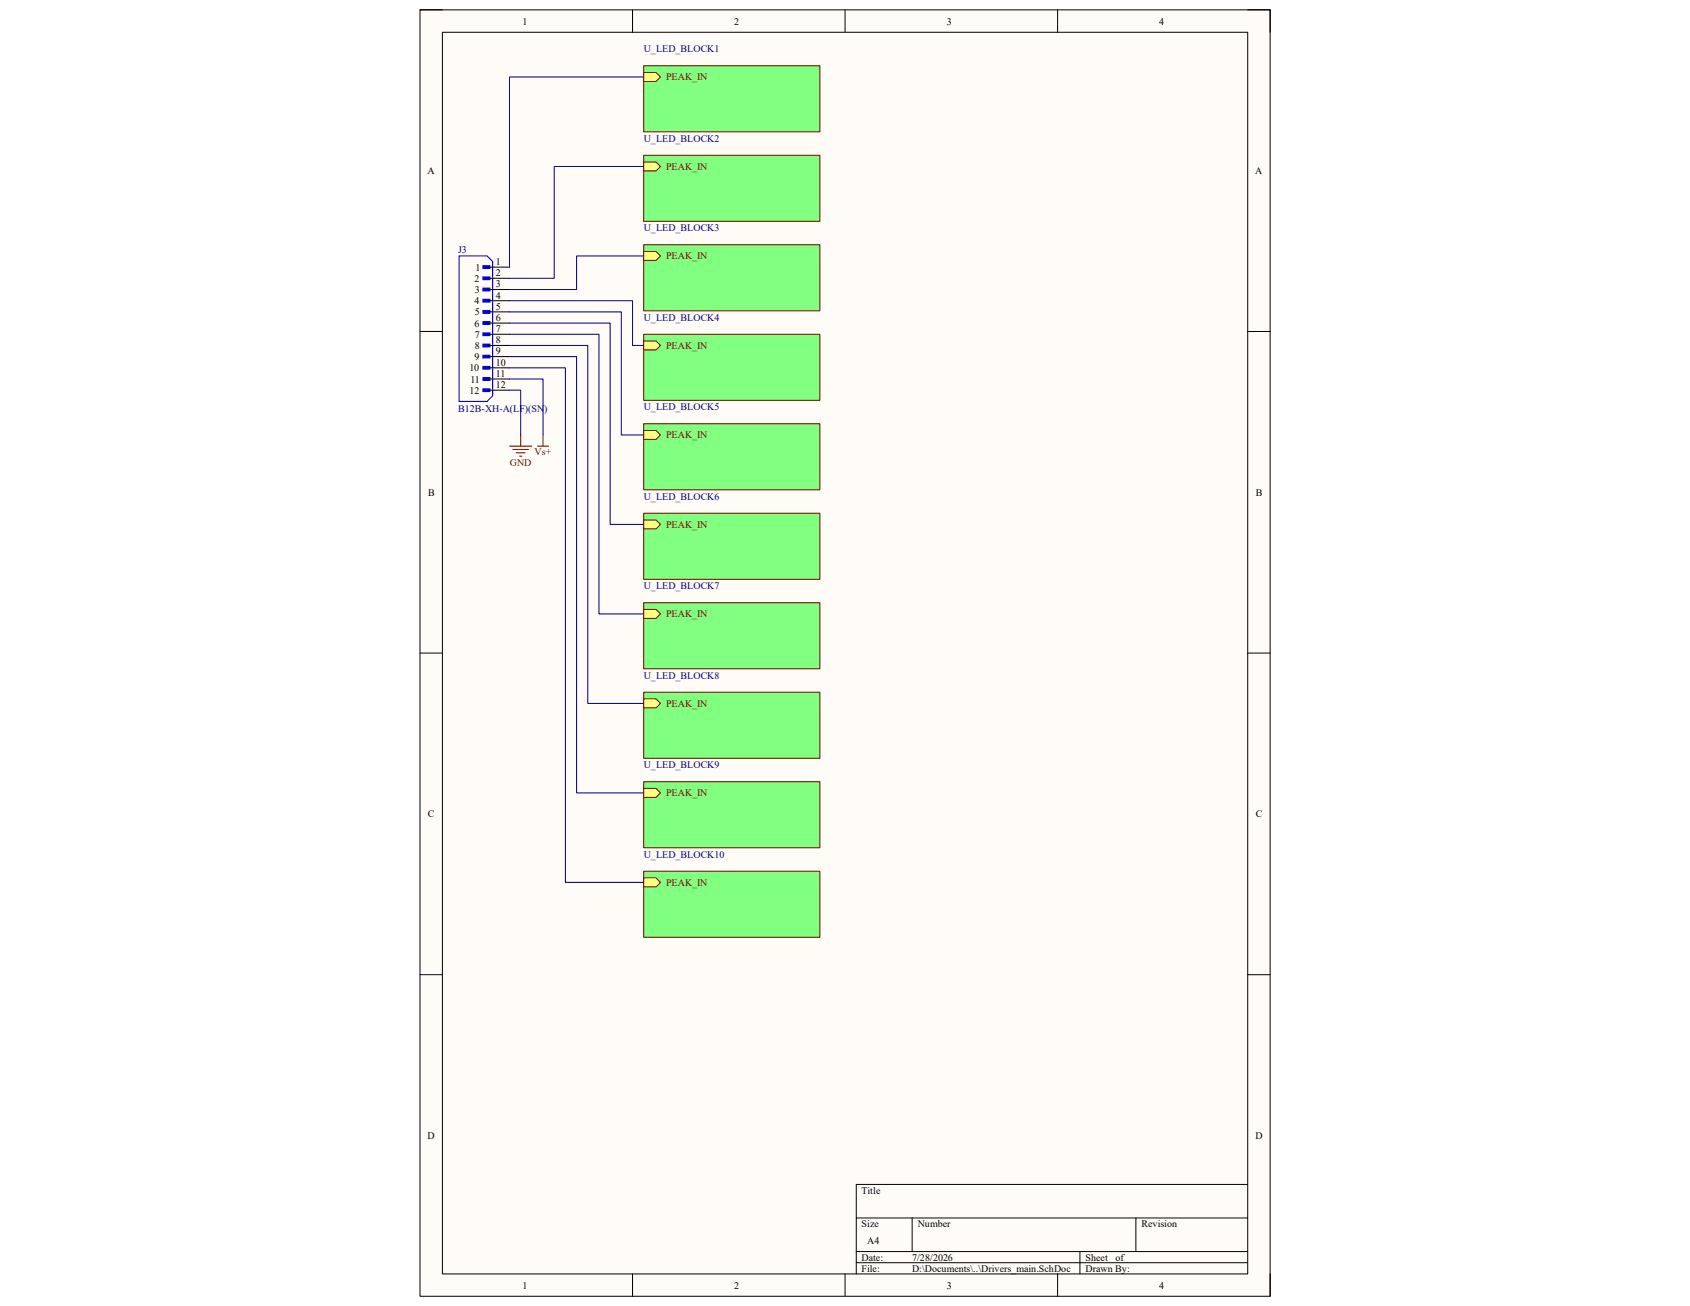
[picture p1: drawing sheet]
<svg xmlns="http://www.w3.org/2000/svg" width="279mm" height="216mm" viewBox="0 0 279 216" stroke-linecap="round" stroke-linejoin="round" font-family="sans-serif">
<path d="M69.4 1.6h140.6v212.7h-140.6z" fill-rule="evenodd" fill="#fffcf8"/>
<path d="M69.4 1.6h140.6v212.7h-140.6z" fill="none" stroke="#000" stroke-width=".17"/>
<path d="M73.1 5.3h133.2v205.3h-133.2z" fill-rule="evenodd" fill="#fffcf8"/>
<g fill="none" stroke="#000" stroke-width=".17">
<path d="M69.4 1.6h3.7M73.1 5.3h133.2v205.3h-133.2zM104.6 1.6v3.7M139.7 1.6v3.7M174.8 1.6v3.7M206.3 1.6h3.7v3.7M69.4 54.8h3.7M206.3 54.8h3.7M69.4 108h3.7M206.3 108h3.7M69.4 161.1h3.7M206.3 161.1h3.7"/>
<path d="M206.3 195.8h-64.7v14.8M104.6 210.6v3.7M139.7 210.6v3.7M141.6 201.3h64.7M141.6 206.9h64.7M141.6 208.7h64.7M150.8 201.3v5.6M174.8 210.6v3.7M178.5 206.9v3.7M187.8 201.3v5.6M210 210.6v3.7"/>
</g>
<path d="M106.4 25.7h29.1v10.9h-29.1z" fill-rule="evenodd" fill="#80ff80"/>
<path d="M106.4 25.7h29.1v10.9h-29.1z" fill="none" stroke="#800000" stroke-width=".17"/>
<path d="M106.4 26.8h2.1l.7 .7-.7 .8h-2.1z" fill-rule="evenodd" fill="#ffff80"/>
<path d="M106.4 26.8h2.1l.7 .7-.7 .8h-2.1z" fill="none" stroke="#800000" stroke-width=".17"/>
<path d="M106.4 40.5h29.1v10.9h-29.1z" fill-rule="evenodd" fill="#80ff80"/>
<path d="M106.4 40.5h29.1v10.9h-29.1z" fill="none" stroke="#800000" stroke-width=".17"/>
<path d="M106.4 41.6h2.1l.7 .7-.7 .8h-2.1z" fill-rule="evenodd" fill="#ffff80"/>
<path d="M106.4 41.6h2.1l.7 .7-.7 .8h-2.1z" fill="none" stroke="#800000" stroke-width=".17"/>
<path d="M106.4 55.3h29.1v10.9h-29.1z" fill-rule="evenodd" fill="#80ff80"/>
<path d="M106.4 55.3h29.1v10.9h-29.1z" fill="none" stroke="#800000" stroke-width=".17"/>
<path d="M106.4 56.4h2.1l.7 .7-.7 .7h-2.1z" fill-rule="evenodd" fill="#ffff80"/>
<path d="M106.4 56.4h2.1l.7 .7-.7 .7h-2.1z" fill="none" stroke="#800000" stroke-width=".17"/>
<path d="M106.4 10.9h29.1v10.9h-29.1z" fill-rule="evenodd" fill="#80ff80"/>
<path d="M106.4 10.9h29.1v10.9h-29.1z" fill="none" stroke="#800000" stroke-width=".17"/>
<path d="M106.4 12h2.1l.7 .7-.7 .8h-2.1z" fill-rule="evenodd" fill="#ffff80"/>
<path d="M106.4 12h2.1l.7 .7-.7 .8h-2.1z" fill="none" stroke="#800000" stroke-width=".17"/>
<path d="M106.4 70.1h29.1v10.9h-29.1z" fill-rule="evenodd" fill="#80ff80"/>
<path d="M106.4 70.1h29.1v10.9h-29.1z" fill="none" stroke="#800000" stroke-width=".17"/>
<path d="M106.4 71.2h2.1l.7 .7-.7 .7h-2.1z" fill-rule="evenodd" fill="#ffff80"/>
<path d="M106.4 71.2h2.1l.7 .7-.7 .7h-2.1z" fill="none" stroke="#800000" stroke-width=".17"/>
<path d="M106.4 99.6h29.1v11h-29.1z" fill-rule="evenodd" fill="#80ff80"/>
<path d="M106.4 99.6h29.1v11h-29.1z" fill="none" stroke="#800000" stroke-width=".17"/>
<path d="M106.4 100.7h2.1l.7 .8-.7 .7h-2.1z" fill-rule="evenodd" fill="#ffff80"/>
<path d="M106.4 100.7h2.1l.7 .8-.7 .7h-2.1z" fill="none" stroke="#800000" stroke-width=".17"/>
<path d="M106.4 114.4h29.1v11h-29.1z" fill-rule="evenodd" fill="#80ff80"/>
<path d="M106.4 114.4h29.1v11h-29.1z" fill="none" stroke="#800000" stroke-width=".17"/>
<path d="M106.4 115.5h2.1l.7 .8-.7 .7h-2.1z" fill-rule="evenodd" fill="#ffff80"/>
<path d="M106.4 115.5h2.1l.7 .8-.7 .7h-2.1z" fill="none" stroke="#800000" stroke-width=".17"/>
<path d="M106.4 129.2h29.1v10.9h-29.1z" fill-rule="evenodd" fill="#80ff80"/>
<path d="M106.4 129.2h29.1v10.9h-29.1z" fill="none" stroke="#800000" stroke-width=".17"/>
<path d="M106.4 130.3h2.1l.7 .8-.7 .7h-2.1z" fill-rule="evenodd" fill="#ffff80"/>
<path d="M106.4 130.3h2.1l.7 .8-.7 .7h-2.1z" fill="none" stroke="#800000" stroke-width=".17"/>
<path d="M106.4 84.8h29.1v11h-29.1z" fill-rule="evenodd" fill="#80ff80"/>
<path d="M106.4 84.8h29.1v11h-29.1z" fill="none" stroke="#800000" stroke-width=".17"/>
<path d="M106.4 86h2.1l.7 .7-.7 .7h-2.1z" fill-rule="evenodd" fill="#ffff80"/>
<path d="M106.4 86h2.1l.7 .7-.7 .7h-2.1z" fill="none" stroke="#800000" stroke-width=".17"/>
<path d="M106.4 144h29.1v10.9h-29.1z" fill-rule="evenodd" fill="#80ff80"/>
<path d="M106.4 144h29.1v10.9h-29.1z" fill="none" stroke="#800000" stroke-width=".17"/>
<path d="M106.4 145.1h2.1l.7 .8-.7 .7h-2.1z" fill-rule="evenodd" fill="#ffff80"/>
<path d="M106.4 145.1h2.1l.7 .8-.7 .7h-2.1z" fill="none" stroke="#800000" stroke-width=".17"/>
<path d="M79.8 43.9h1.2v.5h-1.2z" fill-rule="evenodd" fill="#00f"/>
<path d="M79.8 43.9h1.2v.5h-1.2z" fill="none" stroke="#00f" stroke-width=".17"/>
<path d="M79.8 45.8h1.2v.4h-1.2z" fill-rule="evenodd" fill="#00f"/>
<path d="M79.8 45.8h1.2v.4h-1.2z" fill="none" stroke="#00f" stroke-width=".17"/>
<path d="M79.8 47.6h1.2v.5h-1.2z" fill-rule="evenodd" fill="#00f"/>
<path d="M79.8 47.6h1.2v.5h-1.2z" fill="none" stroke="#00f" stroke-width=".17"/>
<path d="M79.8 49.5h1.2v.4h-1.2z" fill-rule="evenodd" fill="#00f"/>
<path d="M79.8 49.5h1.2v.4h-1.2z" fill="none" stroke="#00f" stroke-width=".17"/>
<path d="M79.8 51.3h1.2v.5h-1.2z" fill-rule="evenodd" fill="#00f"/>
<path d="M79.8 51.3h1.2v.5h-1.2z" fill="none" stroke="#00f" stroke-width=".17"/>
<path d="M79.8 53.2h1.2v.4h-1.2z" fill-rule="evenodd" fill="#00f"/>
<path d="M79.8 53.2h1.2v.4h-1.2z" fill="none" stroke="#00f" stroke-width=".17"/>
<path d="M79.8 55h1.2v.5h-1.2z" fill-rule="evenodd" fill="#00f"/>
<path d="M79.8 55h1.2v.5h-1.2z" fill="none" stroke="#00f" stroke-width=".17"/>
<path d="M79.8 56.9h1.2v.4h-1.2z" fill-rule="evenodd" fill="#00f"/>
<path d="M79.8 56.9h1.2v.4h-1.2z" fill="none" stroke="#00f" stroke-width=".17"/>
<path d="M79.8 58.7h1.2v.5h-1.2z" fill-rule="evenodd" fill="#00f"/>
<path d="M79.8 58.7h1.2v.5h-1.2z" fill="none" stroke="#00f" stroke-width=".17"/>
<path d="M79.8 60.6h1.2v.4h-1.2z" fill-rule="evenodd" fill="#00f"/>
<path d="M79.8 60.6h1.2v.4h-1.2z" fill="none" stroke="#00f" stroke-width=".17"/>
<path d="M79.8 62.4h1.2v.5h-1.2z" fill-rule="evenodd" fill="#00f"/>
<path d="M79.8 62.4h1.2v.5h-1.2z" fill="none" stroke="#00f" stroke-width=".17"/>
<path d="M79.8 64.3h1.2v.4h-1.2z" fill-rule="evenodd" fill="#00f"/>
<path d="M75.9 42.3h4.6l1 .9v22.2l-1 1h-4.6zM79.8 64.3h1.2v.4h-1.2z" fill="none" stroke="#00f" stroke-width=".17"/>
<path d="M80.5 44.2h3.7M80.5 46h3.7M80.5 47.9h3.7M80.5 49.7h3.7M80.5 51.6h3.7M80.5 53.4h3.7M80.5 55.3h3.7M80.5 57.1h3.7M80.5 59h3.7M80.5 60.8h3.7M80.5 62.7h3.7M80.5 64.5h3.7" fill="none" stroke="#000" stroke-width=".17"/>
<path d="M106.4 12.7h-22.2v31.5M106.4 27.5h-14.8v18.5h-7.4M84.2 49.7h20.4v7.4h1.8M84.2 51.6h18.5v20.3h3.7M84.2 53.4h16.7v33.3h5.5M84.2 55.3h14.8v46.2h7.4M84.2 57.1h13v59.2h9.2M84.2 59h11.1v72.1h11.1M106.4 42.3h-11.1v5.6h-11.1M84.2 64.5h1.9v7.4M84.2 60.8h9.3v85.1h12.9M84.2 62.7h5.6v9.2" fill="none" stroke="#000080" stroke-width=".17"/>
<path d="M84.2 73.7h3.7M84.8 74.3h2.6M85.3 74.9h1.5M85.9 75.4h.4M86.1 71.9v1.8M88.9 73.7h1.8M89.8 71.9v1.8" fill="none" stroke="#800000" stroke-width=".17"/>
<g font-size="1.7">
<text x="86.4" y="4.1">1</text>
<text x="121.4" y="4.1">2</text>
<text x="156.5" y="4.1">3</text>
<text x="191.6" y="4.1">4</text>
<text x="70.7" y="28.8">A</text>
<text x="207.5" y="28.8">A</text>
<text x="78.4" y="46.6">2</text>
<text x="78.6" y="44.7">1</text>
<text x="82" y="43.8">1</text>
<text x="82" y="45.7">2</text>
<text x="82" y="47.5">3</text>
<text x="78.4" y="50.3">4</text>
<text x="78.4" y="54">6</text>
<text x="78.5" y="52.2">5</text>
<text x="78.5" y="48.4">3</text>
<text x="82" y="49.4">4</text>
<text x="82" y="51.2">5</text>
<text x="82" y="53">6</text>
<text x="78.4" y="59.5">9</text>
<text x="78.5" y="55.8">7</text>
<text x="78.5" y="57.7">8</text>
<text x="82" y="54.9">7</text>
<text x="82" y="56.8">8</text>
<text x="82" y="58.6">9</text>
<text x="77.6" y="61.4">10</text>
<text x="77.6" y="65.1">12</text>
<text x="77.8" y="63.2">11</text>
<text x="82" y="60.5">10</text>
<text x="82" y="62.3">11</text>
<text x="82" y="64.1">12</text>
<text x="70.8" y="82">B</text>
<text x="207.6" y="82">B</text>
<text x="70.7" y="135.1">C</text>
<text x="207.6" y="135.1">C</text>
<text x="70.7" y="188.3">D</text>
<text x="207.6" y="188.3">D</text>
<text x="142.5" y="197.3">Title</text>
<text x="142.5" y="202.9">Size</text>
<text x="151.7" y="202.9">Number</text>
<text x="188.7" y="202.9">Revision</text>
<text x="142.5" y="208.4">Date:</text>
<text x="143.4" y="205.6">A4</text>
<text x="150.8" y="208.4">7/28/2026</text>
<text x="179.5" y="208.4">Sheet</text>
<text x="184.4" y="208.4">of</text>
<text x="86.4" y="213">1</text>
<text x="121.4" y="213">2</text>
<text x="142.5" y="210.2">File:</text>
<text x="150.8" y="210.2">D:\Documents\..\Drivers_main.SchDoc</text>
<text x="156.5" y="213">3</text>
<text x="179.5" y="210.2">Drawn By:</text>
<text x="191.6" y="213">4</text>
</g>
<g font-size="1.7" fill="#000080">
<text x="106.4" y="8.7">U_LED_BLOCK1</text>
<text x="106.4" y="23.5">U_LED_BLOCK2</text>
<text x="75.7" y="41.8">J3</text>
<text x="106.4" y="38.3">U_LED_BLOCK3</text>
<text x="106.4" y="53">U_LED_BLOCK4</text>
<text x="75.7" y="68">B12B-XH-A(LF)(SN)</text>
<text x="106.4" y="67.9">U_LED_BLOCK5</text>
<text x="106.4" y="82.6">U_LED_BLOCK6</text>
<text x="106.4" y="97.5">U_LED_BLOCK7</text>
<text x="106.4" y="112.2">U_LED_BLOCK8</text>
<text x="106.4" y="127">U_LED_BLOCK9</text>
<text x="106.4" y="141.8">U_LED_BLOCK10</text>
</g>
<g font-size="1.7" fill="#800000">
<text x="110.1" y="13.3">PEAK_IN</text>
<text x="110.1" y="28.1">PEAK_IN</text>
<text x="110.1" y="42.9">PEAK_IN</text>
<text x="110.1" y="57.7">PEAK_IN</text>
<text x="84.3" y="77.1">GND</text>
<text x="88.4" y="75.3">Vs+</text>
<text x="110.1" y="72.5">PEAK_IN</text>
<text x="110.1" y="87.2">PEAK_IN</text>
<text x="110.1" y="102.1">PEAK_IN</text>
<text x="110.1" y="116.8">PEAK_IN</text>
<text x="110.1" y="131.7">PEAK_IN</text>
<text x="110.1" y="146.4">PEAK_IN</text>
</g>
</svg>
